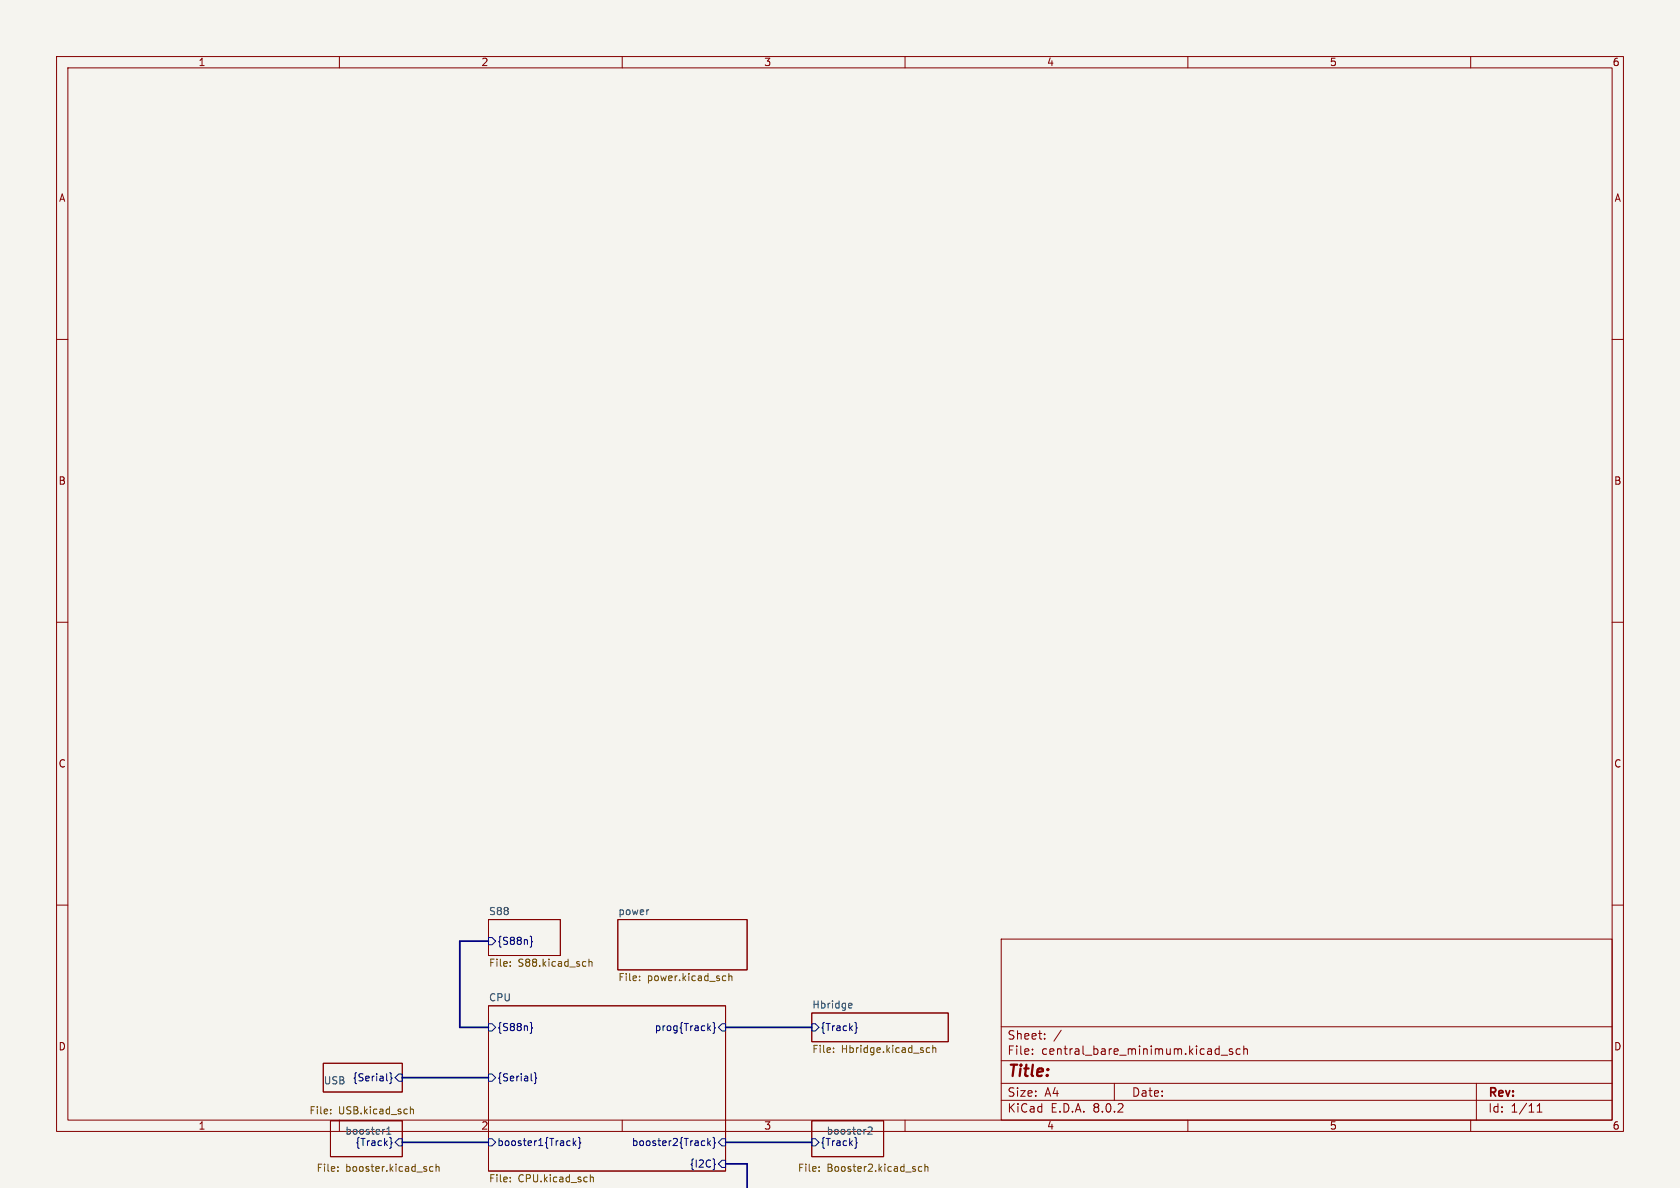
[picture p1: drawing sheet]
<svg xmlns="http://www.w3.org/2000/svg" width="297mm" height="210mm" viewBox="0 0 297 210" stroke-linecap="round" stroke-linejoin="round" font-family="sans-serif">
<path d="M0 0h297v210h-297z" fill="#f5f4ef" stroke="#f5f4ef" stroke-width=".18"/>
<g fill="none" stroke="#840000" stroke-width=".18">
<path d="M10 10h277v190h-277zM12 12h273v186h-273zM60 10v2M110 10v2M160 10v2M210 10v2M260 10v2M10 60h2M285 60h2M10 110h2M285 110h2M10 160h2"/>
<path d="M285 160h2M86.4 162.6h12.7v6.3h-12.7zM86.4 177.8h41.9v29.2h-41.9zM109.2 162.6h22.9v8.9h-22.9zM143.5 179.1h24.1v5.1h-24.1zM177 166h108v32h-108zM57.1 188h14v5h-14zM58.4 198.1h12.7v6.4h-12.7zM60 198v2M110 198v2M143.5 198.1h12.7v6.4h-12.7zM160 198v2"/>
<path d="M177 194.5h108M177 191.5h108M177 187.5h108M177 181.5h108M182.5 186.3v.1M182.5 185.5v.1M184.7 183.6v.1M184.7 182.8v.1M187.6 182.1l-1.3 2M197 191.5v3M210 198v2M215.9 186.5h1.1"/>
<path d="M217.9 185.5l-.4-.1-.2 .2 .1 .2 .5 .2v.3h-.6M219.2 185.5l-.4-.1-.3 .3v.4l.2 .2h.5M219.9 185.5l.2-.1 .4 .1v.9M219.9 184.9v1.5M260 198v2M261 191.5v6.5M271.7 196.6h.9M271.7 195.5l.5-.4v1.5"/>
</g>
<g fill="none" stroke="#000084" stroke-width=".18">
<path d="M86.4 165.7h.6l.6 .7-.6 .6h-.6zM93.7 165.5l.3 .2v.6l.1 .2-.1 .1v.7l-.3 .1M68.4 191l.1 .1M68.9 189.6l.2 .2v.6l.2 .2-.2 .2v.6l-.2 .2M70.5 189.9h.6v1.2h-.6l-.7-.6zM86.4 181h.6l.6 .6-.6 .6h-.6zM86.4 189.9h.6l.6 .6-.6 .6h-.6zM93.7 180.7l.3 .2v.6l.1 .2-.1 .2v.6l-.3 .2M94 191l.1 .1M94.5 189.6l.2 .2v.6l.2 .2-.2 .2v.6l-.2 .2M125.3 181.7l.3 .5M125.6 181.3l-.5 .5"/>
<path d="M126 180.7l.3 .2v.6l.2 .2-.2 .2v.6l-.3 .2M127.6 181h.7v1.2h-.7l-.6-.6zM143.5 181h.6l.7 .6-.7 .6h-.6zM151.1 180.7l.3 .2v.6l.1 .2-.1 .2v.6l-.3 .2M68.9 201.1l.2 .1v.6l.2 .2-.2 .2v.6l-.2 .2M70.5 201.3h.6v1.3h-.6l-.7-.7zM86.4 201.3h.6l.6 .6-.6 .7h-.6zM101.3 201.2v1.3M101.5 202l.3 .5M101.8 201.7l-.5 .4M102.3 201.1l.2 .1v.6l.2 .2-.2 .2v.6l-.2 .2M125.1 201.2v1.3"/>
<path d="M125.3 202l.3 .5M125.6 201.7l-.5 .4M126 201.1l.3 .1v.6l.2 .2-.2 .2v.6l-.3 .2M126.3 205.7l.2 .1-.2 .2M127.6 201.3h.7v1.3h-.7l-.6-.7zM127.6 205.1h.7v1.3h-.7l-.6-.7zM143.5 201.3h.6l.7 .6-.7 .7h-.6zM151.4 201.2v.6l.1 .2-.1 .2v.6l-.3 .2"/>
</g>
<g fill="none" stroke="#725600" stroke-width=".18">
<path d="M90.2 170.7v.1M90.2 170v.2M104.1 169.5v1.3M104.1 170.1l.2-.1h.3l.1 .8M113.1 173.2v.2M113.1 172.6v.1M127.9 172.5l.4 .1M128.3 173.3l-.4 .1M128.9 172.6l.1-.1 .3 .1 .1 .8M128.9 172.1v1.3M58.5 196.8v.1M58.5 196.1v.1"/>
<path d="M72.6 195.6v1.3M72.6 196.2l.1-.1h.3l.1 .8M147.4 185.9v.2M147.4 185.3v.1M163.7 185.8l.3 .3 .4-.1M164.4 185.3l-.4-.1-.3 .3M164.9 185.3l.2-.1 .3 .1v.8M164.9 184.8v1.3M59.7 206.9v.2M59.7 206.3v.1M76.5 206.3l-.3-.1-.3 .3 .2 .5h.4M77.1 206.3l.2-.1 .3 .1v.8"/>
<path d="M77.1 205.8v1.3M90.2 208.1v.2M90.2 208.8v.1M104.4 207.6v1.3M104.4 208.2l.1-.1h.3l.1 .8M144.8 206.9v.2M144.8 206.3v.1M163 206.3l-.4-.1-.2 .3 .1 .5h.5M163.5 206.3l.2-.1 .3 .1 .1 .8M163.5 205.8v1.3"/>
</g>
<path d="M114.6 160.8h.1M150.2 177.3l.4 .1v.3l-.6 .1M150.6 178.1l-.4 .1M68.4 199.6l.3-.4v1.3M153.5 199.3l.5-.1 .2 .4-.8 .9h.8M68.4 200.5h.7" fill="none" stroke="#006464" stroke-width=".18"/>
<path d="M86.4 166.4h-5.1v15.2h5.1M71.1 190.5h15.3M128.3 181.6h15.2M71.1 201.9h15.3M128.3 201.9h15.2M128.3 205.7h3.8v4.4" fill="none" stroke="#000084" stroke-width=".3"/>
<text font-size="2.8" fill="#840000" x="178" y="190.9">Title:</text>
<g font-size="2.1" fill="#840000">
<text x="178" y="184">Sheet:</text>
<text x="178" y="186.7">File:</text>
<text x="184.1" y="186.7">central_bare_minimum.kicad_sch</text>
<text x="178" y="196.9">KiCad</text>
<text x="178" y="194.1">Size:</text>
<text x="184.7" y="194.1">A4</text>
<text x="185.7" y="196.9">E.D.A.</text>
<text x="193.3" y="196.9">8.0.2</text>
<text x="200" y="194.1">Date:</text>
<text x="263" y="194.3">Rev:</text>
<text x="263" y="196.9">Id:</text>
<text x="267.1" y="196.9">1/11</text>
</g>
<g font-size="1.8" fill="#840000">
<text x="35" y="11.9">1</text>
<text x="85" y="11.9">2</text>
<text x="135" y="11.9">3</text>
<text x="185" y="11.9">4</text>
<text x="235" y="11.9">5</text>
<text x="285" y="11.9">6</text>
<text x="10.3" y="35.9">A</text>
<text x="285.3" y="35.9">A</text>
<text x="10.3" y="85.9">B</text>
<text x="285.3" y="85.9">B</text>
<text x="10.3" y="135.9">C</text>
<text x="285.3" y="135.9">C</text>
<text x="10.3" y="185.9">D</text>
<text x="285.3" y="185.9">D</text>
<text x="35" y="199.9">1</text>
<text x="85" y="199.9">2</text>
<text x="135" y="199.9">3</text>
<text x="185" y="199.9">4</text>
<text x="235" y="199.9">5</text>
<text x="285" y="199.9">6</text>
</g>
<g font-size="1.8" fill="#006464">
<text x="86.4" y="161.8">S88</text>
<text x="109.2" y="161.8">power</text>
<text x="86.4" y="177.1">CPU</text>
<text x="143.5" y="178.4">Hbridge</text>
<text x="57.1" y="191.8">USB</text>
<text x="61" y="200.7">booster1</text>
<text x="146" y="200.7">booster2</text>
</g>
<g font-size="1.8" fill="#000084">
<text x="87.8" y="167.2">{S88n}</text>
<text x="87.8" y="182.5">{S88n}</text>
<text x="115.7" y="182.5">prog{Track}</text>
<text x="145" y="182.5">{Track}</text>
<text x="62.3" y="191.4">{Serial}</text>
<text x="87.8" y="191.4">{Serial}</text>
<text x="62.7" y="202.8">{Track}</text>
<text x="87.8" y="202.8">booster1{Track}</text>
<text x="111.6" y="202.8">booster2{Track}</text>
<text x="145" y="202.8">{Track}</text>
<text x="121.8" y="206.6">{I2C}</text>
</g>
<g font-size="1.8" fill="#725600">
<text x="86.4" y="171.2">File:</text>
<text x="91.6" y="171.2">S88.kicad_sch</text>
<text x="109.2" y="173.8">File:</text>
<text x="114.4" y="173.8">power.kicad_sch</text>
<text x="143.5" y="186.5">File:</text>
<text x="148.7" y="186.5">Hbridge.kicad_sch</text>
<text x="54.6" y="197.3">File:</text>
<text x="59.8" y="197.3">USB.kicad_sch</text>
<text x="55.9" y="207.5">File:</text>
<text x="61.1" y="207.5">booster.kicad_sch</text>
<text x="86.4" y="209.3">File:</text>
<text x="91.6" y="209.3">CPU.kicad_sch</text>
<text x="141" y="207.5">File:</text>
<text x="146.2" y="207.5">Booster2.kicad_sch</text>
</g>
</svg>
